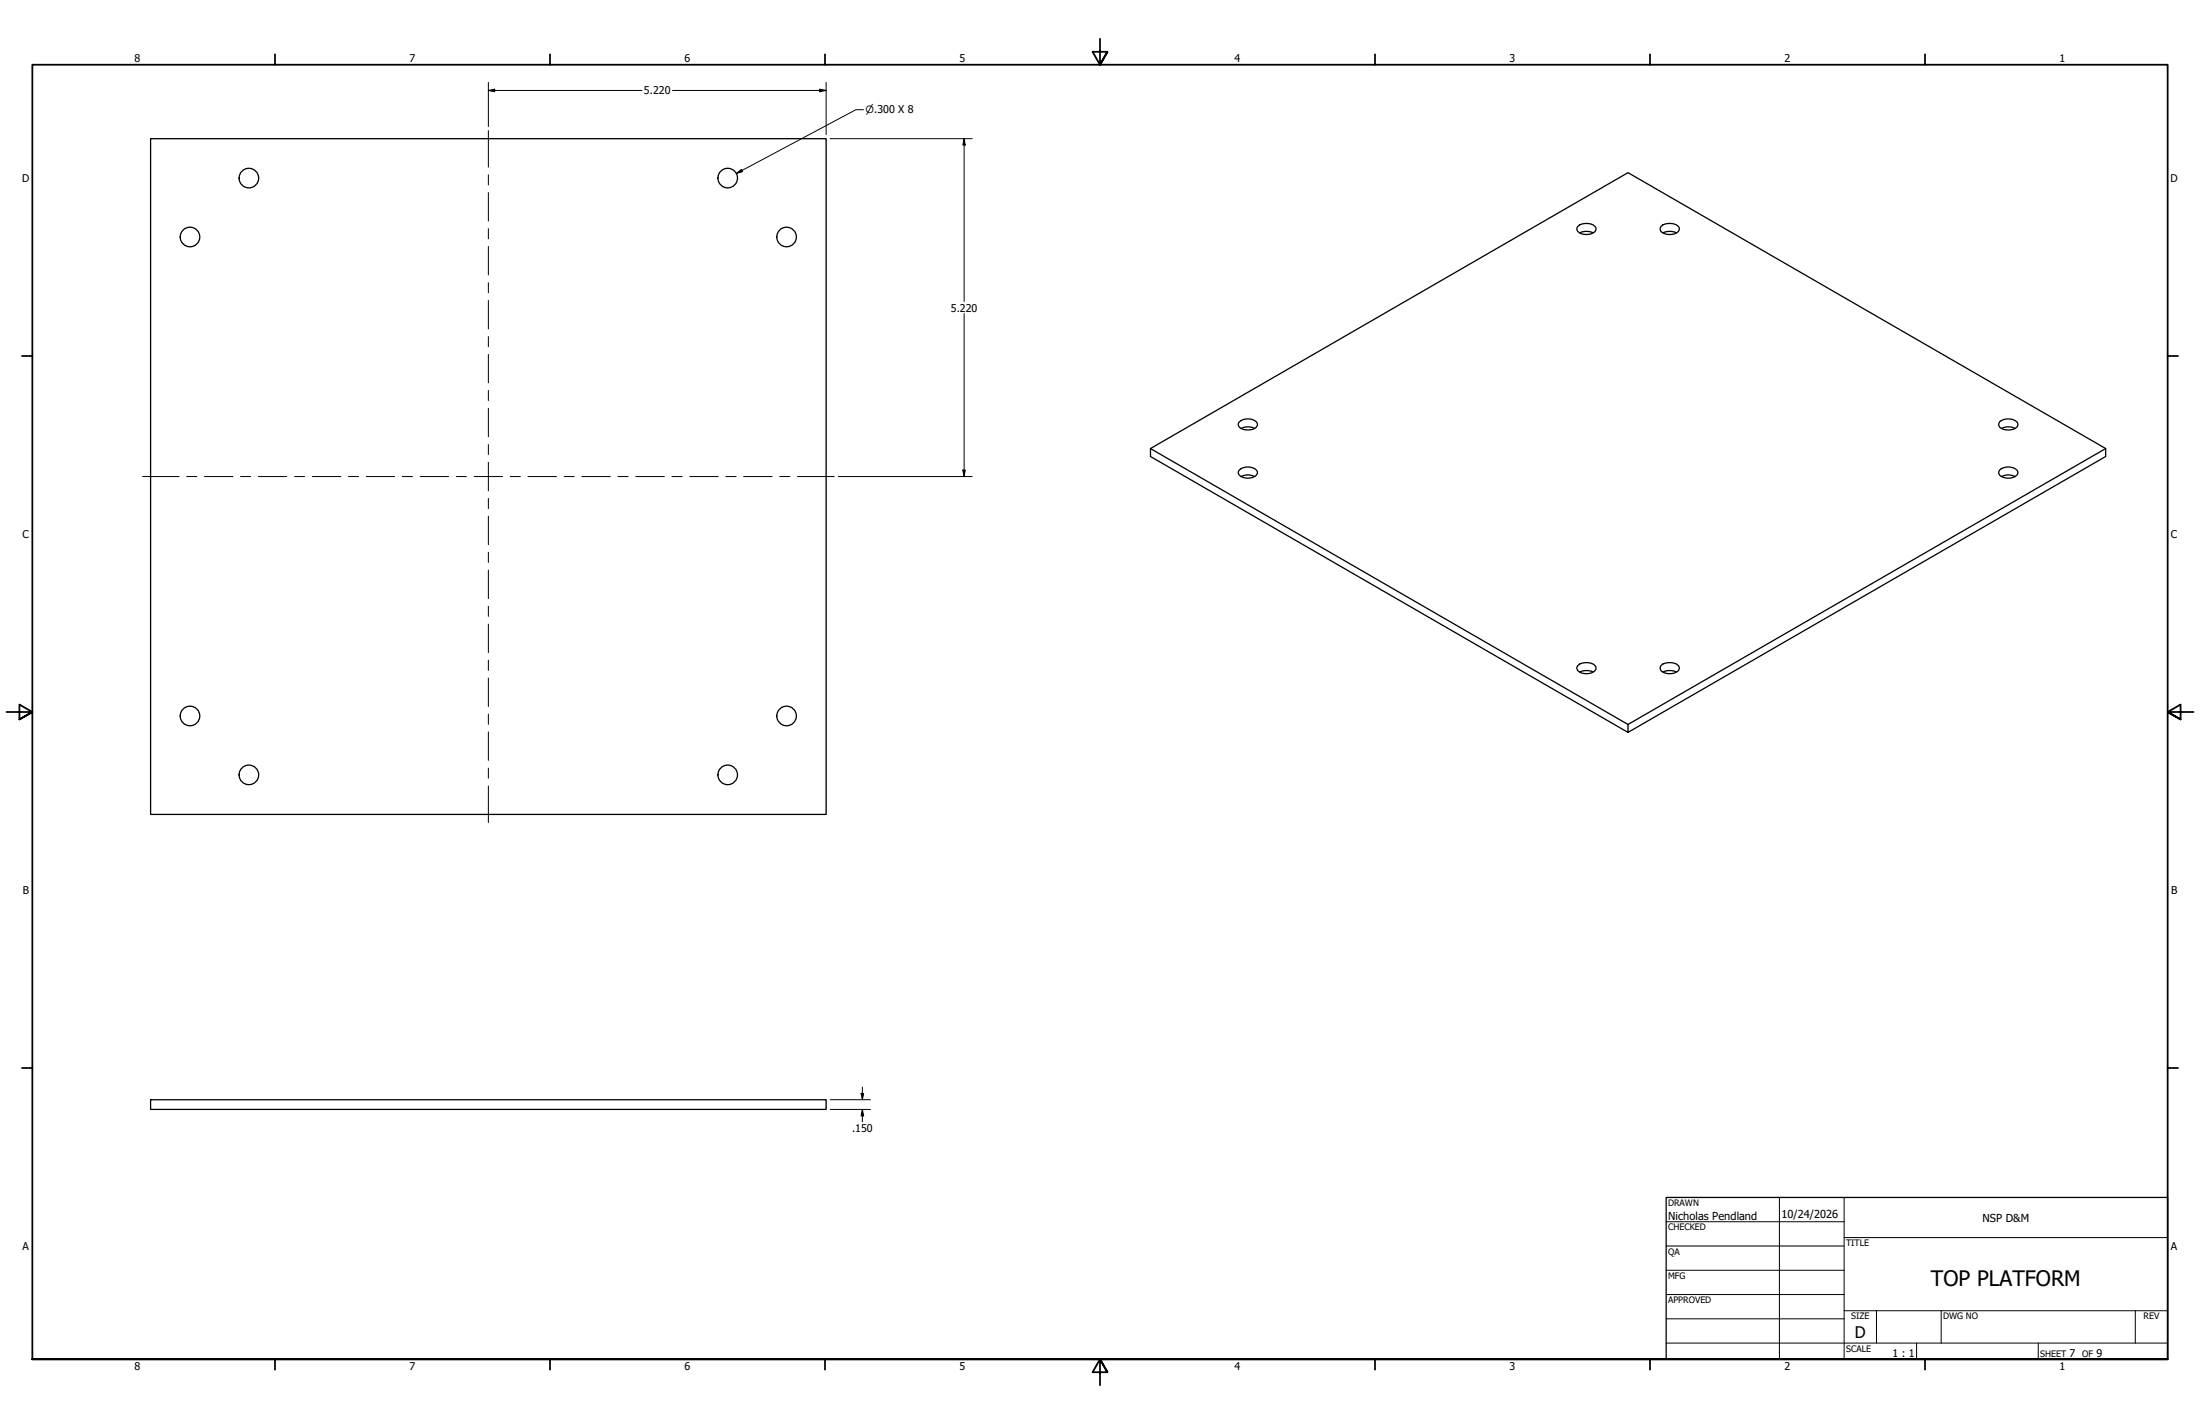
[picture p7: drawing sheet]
<svg xmlns="http://www.w3.org/2000/svg" width="864mm" height="559mm" viewBox="0 0 864 559" stroke-linecap="round" stroke-linejoin="round" font-family="sans-serif">
<!-- layer: Visible (ANSI) -->
<g fill="none" stroke="#000" stroke-width=".51">
<path d="M59.1 54.4h265.2v265.2h-265.2zM619.4 88.8a5 5 0 0 1 7.1 .7 3.3 3.3 0 0 1-4.3 2.5 2.95 2.95 0 0 1-3.2-2.5zM620.1 91.4a6.2 6.2 0 0 1 5.3 0M652 88.8a5.1 5.1 0 0 1 7.2 .7 3.3 3.3 0 0 1-4.4 2.5 2.84 2.84 0 0 1-3.1-2.5zM652.7 91.4a6.4 6.4 0 0 1 5.4 0M451.6 176l187.5-108.2 187.5 108.2M486.5 165.5a4.9 4.9 0 0 1 7.1 .7 2.2 2.2 0 0 1-2 2.3 4.6 4.6 0 0 1-5.5-1.6zM487.2 168.1a5.7 5.7 0 0 1 5.3 0M784.9 165.5a5 5 0 0 1 7.2 .7 2.2 2.2 0 0 1-2 2.3 4.6 4.6 0 0 1-5.5-1.6zM785.6 168.1a5.8 5.8 0 0 1 5.4 0M486.5 184.5a4.9 4.9 0 0 1 7.1 .6 3.3 3.3 0 0 1-4.3 2.5 2.95 2.95 0 0 1-3.2-2.5zM487.2 187a5.7 5.7 0 0 1 5.3 0"/>
<path d="M784.9 184.5a4.9 4.9 0 0 1 7.2 .6 3.3 3.3 0 0 1-4.4 2.5 2.84 2.84 0 0 1-3.1-2.5zM785.6 187a5.8 5.8 0 0 1 5.4 0M619.4 261.2a5 5 0 0 1 7.1 .6 3.3 3.3 0 0 1-4.3 2.6 2.95 2.95 0 0 1-3.2-2.6zM620.1 263.7a6.2 6.2 0 0 1 5.3 0M652 261.2a5.1 5.1 0 0 1 7.2 .6 3.3 3.3 0 0 1-4.4 2.6 2.84 2.84 0 0 1-3.1-2.6zM652.7 263.7a6.4 6.4 0 0 1 5.4 0M639.1 284.3l187.5-108.3v3.1l-187.5 108.3zM639.1 284.3l-187.5-108.3v3.1l187.5 108.3M59.1 431.5h265.2v3.9h-265.2z"/>
<circle cx="97.7" cy="69.9" r="3.8"/>
<circle cx="285.7" cy="69.9" r="3.8"/>
<circle cx="74.6" cy="93" r="3.8"/>
<circle cx="308.8" cy="93" r="3.8"/>
<circle cx="74.6" cy="281" r="3.8"/>
<circle cx="308.8" cy="281" r="3.8"/>
<circle cx="97.7" cy="304.1" r="3.8"/>
<circle cx="285.7" cy="304.1" r="3.8"/>
</g>
<!-- layer: Border (ANSI) -->
<g fill="none" stroke="#000" stroke-width=".7">
<path d="M431.8 15.2v10.2l-2.9-5.1h5.8l-2.9 5.1 2.9-5.1M107.9 21.3v4.1M215.9 21.3v4.1M323.8 21.3v4.1M539.8 21.3v4.1M647.7 21.3v4.1M755.6 21.3v4.1M8.6 139.7h4.1M850.9 139.7h4.1M2.5 279.4h10.2l-5.1-2.9v5.8l5.1-2.9-5.1 2.9M861.1 279.4h-10.2l5.1-2.9v5.8l-5.1-2.9 5.1 2.9M8.6 419.1h4.1"/>
<path d="M850.9 419.1h4.1M12.7 533.4v-508h838.2v508h-838.2h838.2M107.9 533.4v4.1M215.9 533.4v4.1M323.8 533.4v4.1M434.7 538.5l-2.9-5.1 2.9 5.1h-5.8l2.9-5.1v10.2M539.8 533.4v4.1M647.7 533.4v4.1M755.6 533.4v4.1"/>
</g>
<!-- layer: Title (ANSI) -->
<g fill="none" stroke="#000" stroke-width=".39">
<path d="M654 479.4h69.9M698.5 469.9v63.5M723.9 469.9v63.5M654 488.9h69.9M654 498.5h69.9M723.9 485.6h127M654 508h69.9M654 517.5h69.9M723.9 514.3h127M736.6 514.3v12.7M762 514.3v12.7M838.2 514.3v12.7"/>
<path d="M654 527h196.9M752.3 527v6.4M800.1 527v6.4"/>
</g>
<path d="M654 469.9h196.9v63.5h-196.9z" fill="none" stroke="#000" stroke-width=".51"/>
<!-- layer: Dimension (ANSI) -->
<g fill="none" stroke="#000" stroke-width=".39">
<path d="M191.7 35.5l2.5-.5v1zM191.7 35.5h60.3M191.7 32.3v17.4M264 35.5h60.3M321.8 35l2.5 .5-2.5 .5zM324.3 32.3v20.5M325.9 54.4h55.7M339 43.1h-3l-46.9 25M378.5 54.4l.4 2.5h-.9zM378.5 54.4v63.9M289.1 68.1l1.9-1.6 .5 .9zM378.5 123.1v63.9"/>
<path d="M329.1 187h52.5M378 184.5h.9l-.4 2.5zM325.9 431.5h15.8M325.9 435.4h15.8M338 429.1h1l-.5 2.4zM338.5 435.4l.5 2.5h-1zM338.5 426.6v4.9M338.5 435.4v4.8"/>
</g>
<path d="M191.7 35.5l2.5-.5v1zM321.8 35l2.5 .5-2.5 .5zM378.5 54.4l.4 2.5h-.9zM289.1 68.1l1.9-1.6 .5 .9zM378 184.5h.9l-.4 2.5zM338 429.1h1l-.5 2.4zM338.5 435.4l.5 2.5h-1z" fill="#000"/>
<!-- layer: Centerline (ANSI) -->
<g fill="none" stroke="#000" stroke-width=".39">
<path d="M191.7 51.2v14.4M191.7 68.6v4M191.7 75.6v11.1M191.7 89.7v4M191.7 96.7v11.2M191.7 110.9v4M191.7 117.9v11.2M191.7 132.1v4M191.7 139.1v11.1M191.7 153.2v4M191.7 160.2v11.2M191.7 174.4v4"/>
<path d="M55.9 187h14.4M73.3 187h4M80.3 187h11.1M94.4 187h4M101.4 187h11.2M115.6 187h4M122.6 187h11.2M136.8 187h4M143.8 187h11.1M157.9 187h4M164.9 187h11.2M179.1 187h4"/>
<path d="M186.1 187h11.2M191.7 181.4v11.2M191.7 195.6v4M200.3 187h4M207.3 187h11.1M221.4 187h4M228.4 187h11.2M242.6 187h4M249.6 187h11.2M263.8 187h4M270.8 187h11.1M284.9 187h4"/>
<path d="M291.9 187h11.2M306.1 187h4M313.1 187h14.4M191.7 202.6v11.1M191.7 216.7v4M191.7 223.7v11.2M191.7 237.9v4M191.7 244.9v11.2M191.7 259.1v4M191.7 266.1v11.1M191.7 280.2v4M191.7 287.2v11.2"/>
<path d="M191.7 301.4v4M191.7 308.4v14.4"/>
</g>
<text font-size="8.4" x="758" y="504.7">TOP PLATFORM</text>
<text font-size="6.3" x="728.1" y="524.9">D</text>
<g font-size="4.3">
<text x="654.8" y="478.6">Nicholas Pendland</text>
<text x="699.3" y="478">10/24/2026</text>
<text x="778.2" y="479.4">NSP D&amp;M</text>
</g>
<g font-size="4.2">
<text x="52.8" y="24.4">8</text>
<text x="160.8" y="24.4">7</text>
<text x="268.7" y="24.4">6</text>
<text x="376.7" y="24.4">5</text>
<text x="484.6" y="24.4">4</text>
<text x="592.6" y="24.4">3</text>
<text x="700.5" y="24.4">2</text>
<text x="808.5" y="24.4">1</text>
<text x="252.8" y="37">5.220</text>
<text x="8.8" y="71.4">D</text>
<text x="852" y="71.4">D</text>
<text x="373.3" y="122.2">5.220</text>
<text x="8.9" y="211.1">C</text>
<text x="852.2" y="211.1">C</text>
<text x="9" y="350.8">B</text>
<text x="852.2" y="350.8">B</text>
<text x="334.5" y="444.2">.150</text>
<text x="8.9" y="490.5">A</text>
<text x="852.2" y="490.5">A</text>
<text x="742.9" y="532.6">1 : 1</text>
<text x="812.4" y="532.6">7</text>
<text x="823" y="532.6">9</text>
<text x="52.8" y="537.5">8</text>
<text x="160.8" y="537.5">7</text>
<text x="268.7" y="537.5">6</text>
<text x="376.7" y="537.5">5</text>
<text x="484.6" y="537.5">4</text>
<text x="592.6" y="537.5">3</text>
<text x="700.5" y="537.5">2</text>
<text x="808.5" y="537.5">1</text>
</g>
<text font-size="3.9" x="339.7" y="44.5">⌀.300 X 8</text>
<g font-size="3.5">
<text x="654.8" y="473.2">DRAWN</text>
<text x="654.8" y="482.8">CHECKED</text>
<text x="724.7" y="488.9">TITLE</text>
<text x="654.8" y="492.3">QA</text>
<text x="654.8" y="501.8">MFG</text>
<text x="654.8" y="511.4">APPROVED</text>
<text x="726.7" y="517.7">SIZE</text>
<text x="762.8" y="517.7">DWG NO</text>
<text x="841.4" y="517.7">REV</text>
<text x="724.7" y="530.4">SCALE</text>
<text x="800.9" y="532.6">SHEET</text>
<text x="817.4" y="532.6">OF</text>
</g>
</svg>
